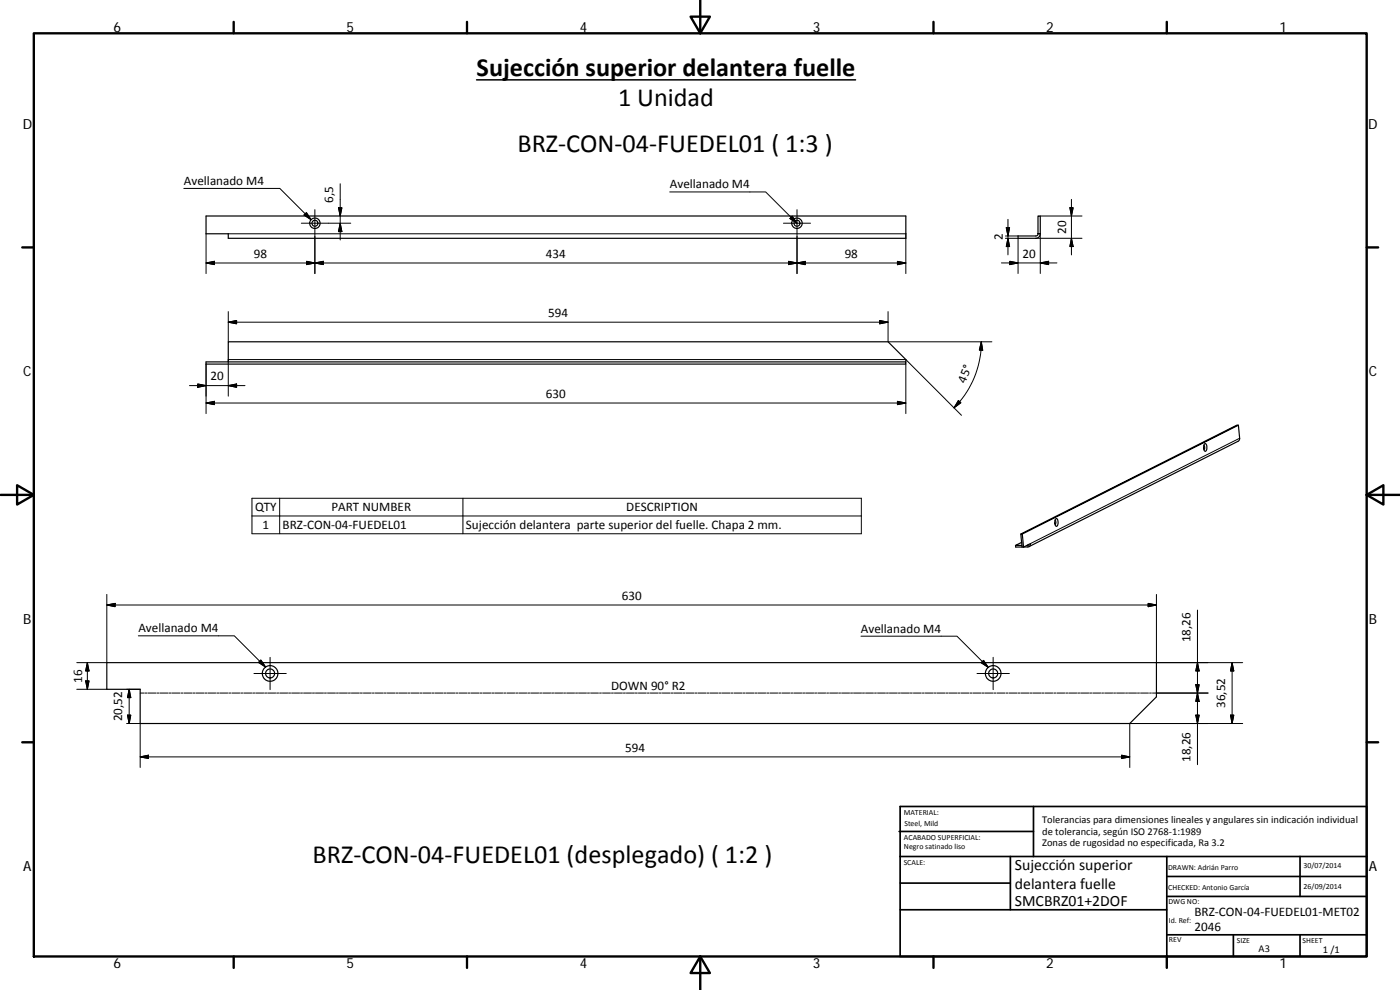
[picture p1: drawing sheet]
<svg xmlns="http://www.w3.org/2000/svg" width="420mm" height="297mm" viewBox="0 0 420 297" stroke-linecap="round" stroke-linejoin="round" font-family="sans-serif">
<g fill="none" stroke="#000" stroke-width=".36">
<path d="M61.8 64.8h210.1v6.7h-203.4v-1.4h-6.7zM311.5 64.8h.7v5.3h-.7zM312.2 70.1a1.34 1.34 0 0 1-1.3 1.4h-5.4v-.7h5.4l.4-.2 .2-.5M61.8 108.6h210.1v.6h-210.1zM68.5 108.6v-6h198l5.4 5.3v.7M361.3 133.6l.2 .4-.2 .9M361.5 133.2a.56 .56 0 0 1 .6 .2 .56 .56 0 0 1 .1 .6 1.06 1.06 0 0 1-.6 1.4l-.4-1.2zM371.7 127.6l.3 4.1-.4 .7-62.8 31.6M316.6 156.1l.3 .7-.2 .6M316.8 155.7a.56 .56 0 0 1 .7 .1 .56 .56 0 0 1 0 .7 1.04 1.04 0 0 1-.6 1.4l-.3-.9zM304.8 163.7v.4h1.9M306.4 160.2l64.8-32.6h.5l-64.9 32.6"/>
<path d="M306.6 162.7l-1.8 1 1.9-.1M306.7 164.1h.5M306.7 164.1l-.3-3.9h.4l.4 3.9M307.3 164.1l1.5-.1 .4-.9-2 1M308.8 163.4l-.5 .2M32.1 198.8h315v10.3l-8 8h-297v-10.3h-10z"/>
<circle cx="94.5" cy="67" r=".9"/>
<circle cx="94.5" cy="67" r="1.57"/>
<circle cx="239.2" cy="67" r="1.57"/>
<circle cx="239.2" cy="67" r=".9"/>
<circle cx="81.1" cy="202.1" r="2.36"/>
<circle cx="81.1" cy="202.1" r="1.35"/>
<circle cx="298.1" cy="202.1" r="2.36"/>
<circle cx="298.1" cy="202.1" r="1.36"/>
</g>
<g fill="none" stroke="#000" stroke-width=".3">
<path d="M55.2 56.5h28.8l9.4 9.4M102.1 55.1v16.9M201 57.6h28.8l9.3 9.3-1.3-2-.7 .7 1.9 1.3M321.6 59.8v16.7M61.8 78.9l2.6-.5v1zM61.8 78.9h210.1M61.8 70.1v12M68.5 70.1h203.4v12M90.4 67h14.9M92 63.8l1.4 2.1-2.2-1.4zM92 78.4l2.5 .5-2.5 .5zM94.5 62.9v19.2"/>
<path d="M94.5 78.9l2.5-.5v1zM101.6 62.3h1l-.5 2.5zM102.1 67l.5 2.5h-1zM235.1 67h8.2M236.7 78.4l2.5 .5-2.5 .5zM239.2 62.9v19.2M239.2 78.9l2.5-.5v1zM269.3 78.4l2.6 .5-2.6 .5zM300.5 78.9h16.7M301.7 71.5h3.8v10.6M301.7 70.8h3.8M302 68.3h1l-.5 2.5z"/>
<path d="M302.5 65.8v10.7M302.5 71.5l.5 2.5h-1zM303.1 78.4l2.4 .5-2.4 .5zM310.9 71.5h13.8M312.2 64.8h12.5M312.2 78.9l2.5-.5v1zM312.2 70.1v12M321.1 62.3h1l-.5 2.5zM321.6 71.5l.5 2.5h-1zM68.5 93.5v9.1M68.5 96.7l2.5-.5v1zM68.5 96.7h198"/>
<path d="M264 96.2l2.5 .5-2.5 .5zM266.5 93.5v9.1h31.2M56.9 115.7h16.6M59.3 115.2l2.5 .5-2.5 .5zM61.8 109.2v14.9M68.5 118.9v-11h203.4l16.7 16.7M68.5 115.7l2.5-.5v1zM271.9 109.2v14.9M294.5 102.6a27.9 27.9 0 0 1-8.2 19.8M294.5 102.6l.4 2.5h-1zM61.8 120.9l2.6-.5v1zM61.8 120.9h210.1"/>
<path d="M269.3 120.4l2.6 .5-2.6 .5zM287.6 120.2l.8 .6-2.1 1.6zM372 131.5l-62.8 31.6M75.6 149.5h182.9v10.6h-182.9zM75.6 154.8h182.9M83.9 149.5v10.6M138.9 149.5v10.6M32.1 178.4v20.4h-9.1M308.7 163.5l-.3 .1M347.1 178.4v20.4h25.8M26.2 198.8v8M26.2 198.8l.5 2.5h-1z"/>
<path d="M32.1 181.5l2.5-.5v1zM32.1 181.5h315M41.5 190.8h28.8l9.4 9.4M78.3 198l1.4 2.2-2.1-1.4zM81.1 197.2v9.7M258.4 190.9h28.8l9.4 9.3M294.5 198.8l.7-.7 1.4 2.1zM298.1 197.2v9.7M344.6 181l2.5 .5-2.5 .5zM359.4 183v46.4M359.4 198.8l.5 2.5h-1zM369.8 198.8v18.3"/>
<path d="M369.8 198.8l.5 2.5h-1zM23 206.8h9.1M25.7 204.3h1l-.5 2.5zM38 217.1h4.1v13.2M38 206.8h4.1M38.3 214.6h1l-.5 2.5zM38.8 206.8l.5 2.5h-1zM38.8 206.8v10.3M42.1 207.9h1.2M43.5 207.9h.7M44.5 207.9h2.4M47.1 207.9h.6"/>
<path d="M48 207.9h2.4M50.7 207.9h.6M51.6 207.9h2.4M54.3 207.9h.6M55.2 207.9h2.4M57.9 207.9h.6M58.8 207.9h2.4M61.5 207.9h.6M62.4 207.9h2.4M65.1 207.9h.6M66 207.9h2.4M68.7 207.9h.6"/>
<path d="M69.6 207.9h2.4M72.3 207.9h.6M73.2 207.9h2.4M75.9 207.9h.5M76.2 202.1h9.7M76.7 207.9h2.4M79.4 207.9h.6M80.3 207.9h2.4M83 207.9h.6M83.9 207.9h2.4M86.6 207.9h.6M87.5 207.9h2.4"/>
<path d="M90.2 207.9h.6M91.1 207.9h2.4M93.8 207.9h.6M94.7 207.9h2.4M97.4 207.9h.6M98.3 207.9h2.4M101 207.9h.6M101.9 207.9h2.4M104.6 207.9h.6M105.4 207.9h2.4M108.1 207.9h.6M109.1 207.9h2.3"/>
<path d="M111.7 207.9h.6M112.6 207.9h2.4M115.3 207.9h.6M116.2 207.9h2.4M118.9 207.9h.6M119.8 207.9h2.4M122.5 207.9h.6M123.4 207.9h2.4M126.1 207.9h.6M127 207.9h2.4M129.7 207.9h.6M130.6 207.9h2.4"/>
<path d="M133.3 207.9h.6M134.1 207.9h2.5M136.9 207.9h.5M137.8 207.9h2.4M140.5 207.9h.5M141.3 207.9h2.4M144 207.9h.6M144.9 207.9h2.4M147.6 207.9h.6M148.5 207.9h2.4M151.2 207.9h.6M152.1 207.9h2.4"/>
<path d="M154.8 207.9h.6M155.7 207.9h2.4M158.4 207.9h.6M159.3 207.9h2.4M162 207.9h.6M162.9 207.9h2.4M165.6 207.9h.5M166.5 207.9h2.4M169.2 207.9h.5M170 207.9h2.4M172.7 207.9h.6M173.6 207.9h2.4"/>
<path d="M176.3 207.9h.6M177.2 207.9h2.4M179.9 207.9h.6M180.8 207.9h2.4M183.5 207.9h.6M184.4 207.9h2.4M187.1 207.9h.6M188 207.9h2.4M190.7 207.9h.6M191.6 207.9h2.4M194.3 207.9h.5M195.2 207.9h2.4"/>
<path d="M197.9 207.9h.5M198.7 207.9h2.4M201.4 207.9h.6M202.3 207.9h2.4M205 207.9h.6M205.9 207.9h2.4M208.6 207.9h.6M209.5 207.9h2.4M212.2 207.9h.6M213.1 207.9h2.4M215.8 207.9h.6M216.7 207.9h2.4"/>
<path d="M219.4 207.9h.6M220.3 207.9h2.4M223 207.9h.6M223.9 207.9h2.4M226.6 207.9h.6M227.4 207.9h2.4M230.1 207.9h.6M231.1 207.9h2.3M233.7 207.9h.6M234.6 207.9h2.4M237.3 207.9h.6M238.2 207.9h2.4"/>
<path d="M240.9 207.9h.6M241.8 207.9h2.4M244.5 207.9h.6M245.4 207.9h2.4M248.1 207.9h.6M249 207.9h2.4M251.7 207.9h.6M252.6 207.9h2.4M255.3 207.9h.6M256.1 207.9h2.5M258.8 207.9h.6M259.8 207.9h2.3"/>
<path d="M262.5 207.9h.5M263.3 207.9h2.4M266 207.9h.6M266.9 207.9h2.4M269.6 207.9h.6M270.5 207.9h2.4M273.2 207.9h.6M274.1 207.9h2.4M276.8 207.9h.6M277.7 207.9h2.4M280.4 207.9h.6M281.3 207.9h2.4"/>
<path d="M284 207.9h.6M284.9 207.9h2.4M287.5 207.9h.7M288.5 207.9h2.3M291.2 207.9h.6M292 207.9h2.4M293.2 202.1h9.7M294.7 207.9h.6M295.6 207.9h2.4M298.3 207.9h.6M299.2 207.9h2.4M301.9 207.9h.6"/>
<path d="M302.8 207.9h2.4M305.5 207.9h.6M306.4 207.9h2.4M309.1 207.9h.6M310 207.9h2.4M312.7 207.9h.6M313.6 207.9h2.4M316.3 207.9h.6M317.2 207.9h2.4M319.9 207.9h.6M320.7 207.9h2.4M323.4 207.9h.7"/>
<path d="M324.3 207.9h2.4M327 207.9h.6M327.9 207.9h2.4M330.6 207.9h.6M331.5 207.9h2.4M334.2 207.9h.6M335.1 207.9h2.4M337.8 207.9h.6M338.7 207.9h2.4M341.4 207.9h.6M342.3 207.9h2.4M345 207.9h.6"/>
<path d="M358.9 214.6h1l-.5 2.5zM358.9 205.4h1l-.5 2.5zM359.4 207.9l.5 2.6h-1zM362.6 207.9h-16.7M369.3 214.6h1l-.5 2.5zM372.9 217.1h-33.8v13.2M42.1 227.1l2.5-.5v1zM42.1 227.1h297M336.6 226.6l2.5 .5-2.5 .5z"/>
</g>
<g fill="none" stroke="#000" stroke-width=".71">
<path d="M10.1 10h400.1v277h-400.1zM70.1 6.6v3.4M140.2 6.6v3.4M207.3 5h5.8l-2.9 5zM210.2 0v10M280.2 6.6v3.4M350.2 6.6v3.4M6.7 74.2h3.4M410.2 74.2h3.4M.2 148.5h9.9M5.1 145.6l5 2.9-5 2.9zM410.2 148.5l5-2.9v5.8z"/>
<path d="M410.2 148.5h9.9M6.7 222.7h3.4M410.2 222.7h3.4M70.1 287v3.4M140.2 287v3.4M210.2 287l2.9 5h-5.8zM210.2 287v10M280.2 287v3.4M350.2 287v3.4"/>
</g>
<g fill="none" stroke="#000" stroke-width=".51">
<path d="M269.8 249.5h40.4M270.1 257h140.1M270.1 242h140.1v45h-140.1zM303.2 257v16M310.2 242v15M350.2 257v30M390.2 257v12M270.1 273h80.1M270.1 265h33.1M350.2 269h60M350.2 263h60M350.2 280.5h60"/>
<path d="M370.2 280.5v6.5M390.2 280.5v6.5"/>
</g>
<path d="M143 24h113.8" fill="none" stroke="#000" stroke-width=".46"/>
<g fill="#000" stroke="#000" stroke-width=".3">
<path d="M61.8 78.9l2.6-.5v1zM92 63.8l1.4 2.1-2.2-1.4zM92 78.4l2.5 .5-2.5 .5zM94.5 78.9l2.5-.5v1zM101.6 62.3h1l-.5 2.5zM102.1 67l.5 2.5h-1zM236.7 78.4l2.5 .5-2.5 .5zM237.8 64.9l1.4 2.1-2.1-1.4zM239.2 78.9l2.5-.5v1zM269.3 78.4l2.6 .5-2.6 .5zM302 68.3h1l-.5 2.5zM302.5 71.5l.5 2.5h-1z"/>
<path d="M303.1 78.4l2.4 .5-2.4 .5zM312.2 78.9l2.5-.5v1zM321.1 62.3h1l-.5 2.5zM321.6 71.5l.5 2.5h-1zM68.5 96.7l2.5-.5v1zM264 96.2l2.5 .5-2.5 .5zM59.3 115.2l2.5 .5-2.5 .5zM68.5 115.7l2.5-.5v1zM294.5 102.6l.4 2.5h-1zM61.8 120.9l2.6-.5v1zM269.3 120.4l2.6 .5-2.6 .5zM287.6 120.2l.8 .6-2.1 1.6z"/>
<path d="M32.1 181.5l2.5-.5v1zM78.3 198l1.4 2.2-2.1-1.4zM294.5 198.8l.7-.7 1.4 2.1zM344.6 181l2.5 .5-2.5 .5zM25.7 204.3h1l-.5 2.5zM26.2 198.8l.5 2.5h-1zM38.3 214.6h1l-.5 2.5zM38.8 206.8l.5 2.5h-1zM358.9 214.6h1l-.5 2.5zM358.9 205.4h1l-.5 2.5zM359.4 207.9l.5 2.6h-1zM359.4 198.8l.5 2.5h-1z"/>
<path d="M369.3 214.6h1l-.5 2.5zM369.8 198.8l.5 2.5h-1zM42.1 227.1l2.5-.5v1zM336.6 226.6l2.5 .5-2.5 .5z"/>
</g>
<g font-size="7.9">
<text x="143" y="22.8">Sujección superior delantera fuelle</text>
<text x="185.5" y="31.8">1 Unidad</text>
<text x="155.3" y="45.6">BRZ‐CON‐04‐FUEDEL01 ( 1:3 )</text>
<text x="93.8" y="258.8">BRZ‐CON‐04‐FUEDEL01 (desplegado) ( 1:2 )</text>
</g>
<g font-size="4.7">
<text x="304.6" y="261.2">Sujección superior</text>
<text x="304.6" y="266.6">delantera fuelle</text>
<text x="304.6" y="272">SMCBRZ01+2DOF</text>
</g>
<g font-size="4.2">
<text x="34" y="9.6">6</text>
<text x="104" y="9.6">5</text>
<text x="174" y="9.6">4</text>
<text x="244" y="9.6">3</text>
<text x="314" y="9.6">2</text>
<text x="384" y="9.6">1</text>
<text x="6.8" y="38.7">D</text>
<text x="410.6" y="38.7">D</text>
<text x="7" y="112.9">C</text>
<text x="410.8" y="112.9">C</text>
<text x="7" y="187.1">B</text>
<text x="410.8" y="187.1">B</text>
<text x="7" y="261.3">A</text>
<text x="410.8" y="261.3">A</text>
<text x="34" y="290.4">6</text>
<text x="104" y="290.4">5</text>
<text x="174" y="290.4">4</text>
<text x="244" y="290.4">3</text>
<text x="314" y="290.4">2</text>
<text x="384" y="290.4">1</text>
</g>
<g font-size="3.9">
<text x="55.2" y="55.5">Avellanado M4</text>
<text x="201" y="56.6">Avellanado M4</text>
<text x="100" y="60.9" transform="rotate(-90 100 60.9)">6,5</text>
<text x="320" y="70.1" transform="rotate(-90 320 70.1)">20</text>
<text x="76.2" y="77.4">98</text>
<text x="163.9" y="77.4">434</text>
<text x="253.5" y="77.4">98</text>
<text x="301" y="72.2" transform="rotate(-90 301 72.2)">2</text>
<text x="306.9" y="77.3">20</text>
<text x="164.5" y="95.1">594</text>
<text x="63.2" y="114.2">20</text>
<text x="163.9" y="119.4">630</text>
<text x="289.7" y="115.1" transform="rotate(-68 289.7 115.1)">45°</text>
<text x="76.5" y="153.4">QTY</text>
<text x="99.5" y="153.4">PART NUMBER</text>
<text x="188" y="153.4">DESCRIPTION</text>
<text x="78.8" y="158.7">1</text>
<text x="84.8" y="158.7">BRZ‐CON‐04‐FUEDEL01</text>
<text x="139.8" y="158.8">Sujección delantera parte superior del fuelle. Chapa 2 mm.</text>
<text x="186.6" y="180">630</text>
<text x="41.5" y="189.7">Avellanado M4</text>
<text x="258.4" y="189.8">Avellanado M4</text>
<text x="357.3" y="192.7" transform="rotate(-90 357.3 192.7)">18,26</text>
<text x="24.7" y="204.8" transform="rotate(-90 24.7 204.8)">16</text>
<text x="183.4" y="207.1">DOWN 90° R2</text>
<text x="367.7" y="212.4" transform="rotate(-90 367.7 212.4)">36,52</text>
<text x="36.7" y="216.4" transform="rotate(-90 36.7 216.4)">20,52</text>
<text x="187.6" y="225.5">594</text>
<text x="357.3" y="228.6" transform="rotate(-90 357.3 228.6)">18,26</text>
<text x="358.5" y="274.9">BRZ‐CON‐04‐FUEDEL01‐MET02</text>
<text x="358.5" y="279.4">2046</text>
</g>
<g font-size="3.1">
<text x="312.8" y="246.8">Tolerancias para dimensiones lineales y angulares sin indicación individual</text>
<text x="312.8" y="250.4">de tolerancia, según ISO 2768‐1:1989</text>
<text x="312.8" y="254">Zonas de rugosidad no especificada, Ra 3.2</text>
<text x="377.7" y="285.6">A3</text>
<text x="397" y="285.9">1 /1</text>
</g>
<g font-size="2.4">
<text x="271.2" y="244.4">MATERIAL:</text>
<text x="271.3" y="251.9">ACABADO SUPERFICIAL:</text>
<text x="271.4" y="247.9">Steel, Mild</text>
<text x="271.3" y="254.6">Negro satinado liso</text>
<text x="271.2" y="259.7">SCALE:</text>
<text x="350.6" y="260.9">DRAWN: Adrián Parro</text>
<text x="391.2" y="260.6">30/07/2014</text>
<text x="350.6" y="267">CHECKED: Antonio García</text>
<text x="391.2" y="266.6">26/09/2014</text>
<text x="350.7" y="271.4">DWG NO:</text>
<text x="350.8" y="276.8">Id. Ref:</text>
<text x="350.8" y="282.8">REV</text>
<text x="371.2" y="282.9">SIZE</text>
<text x="390.9" y="282.9">SHEET</text>
</g>
</svg>
